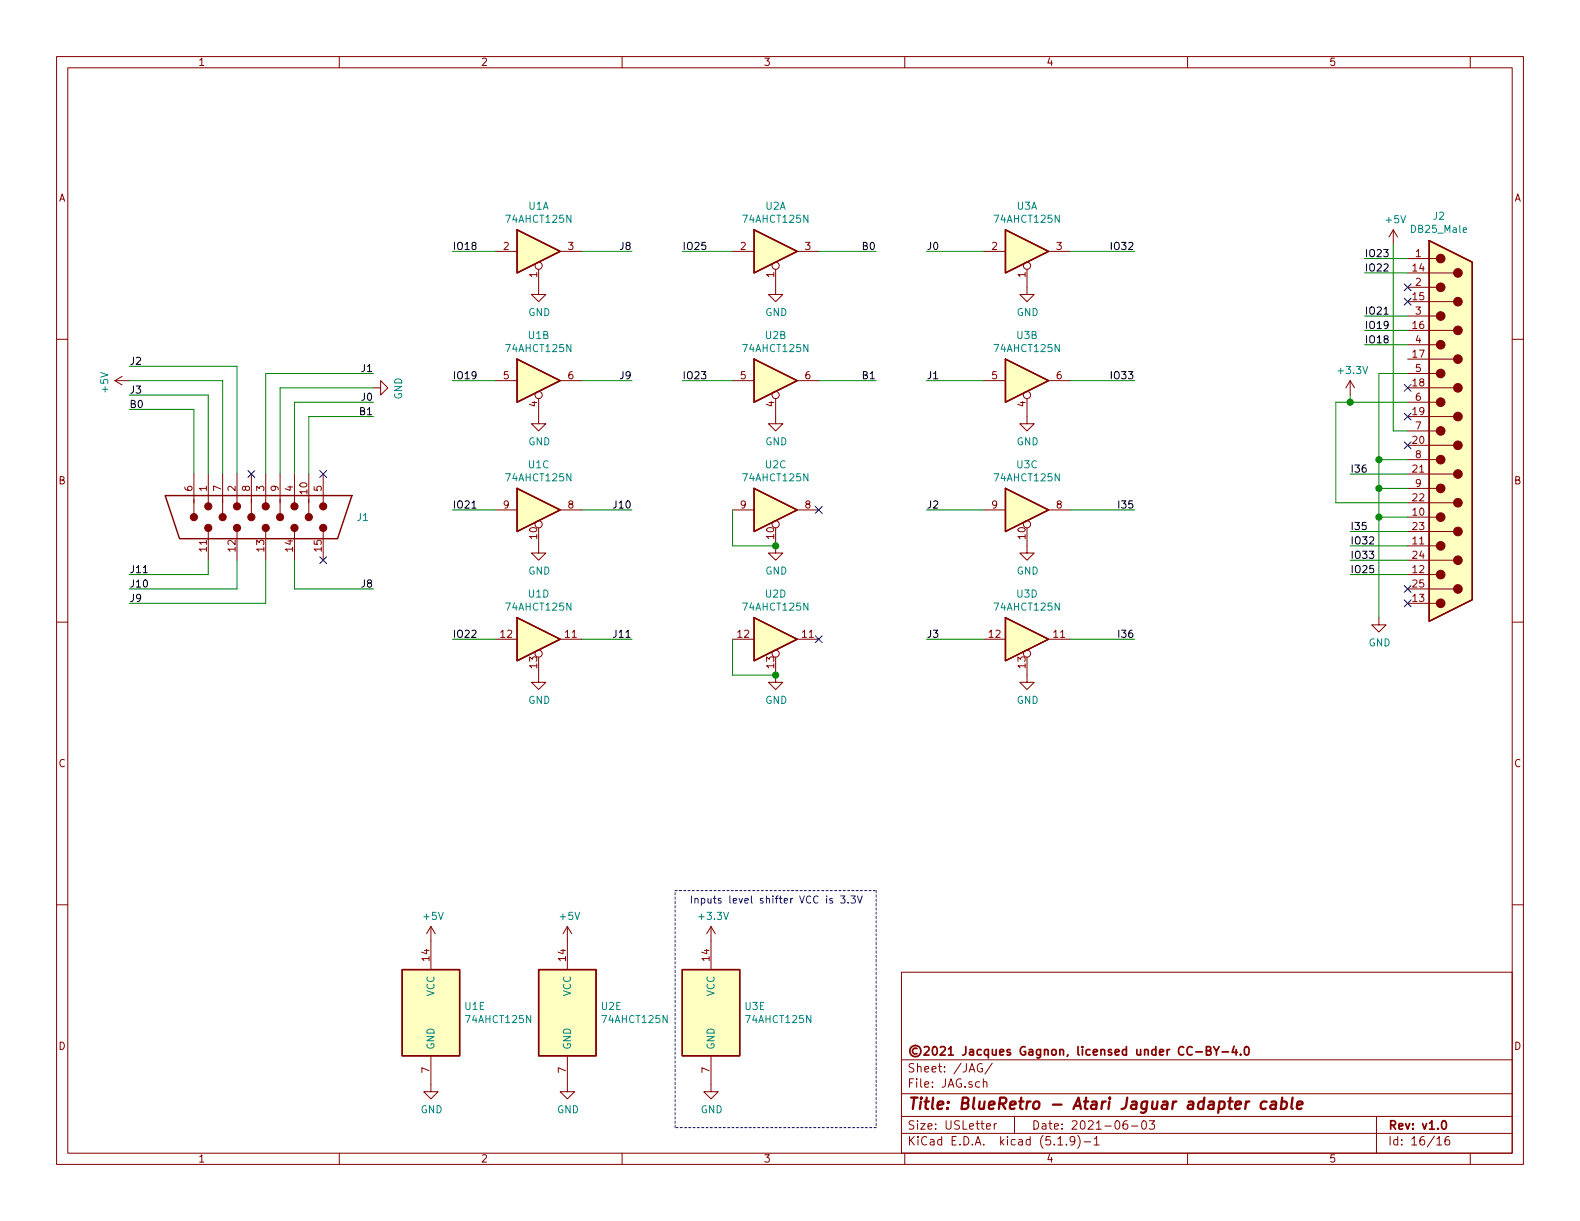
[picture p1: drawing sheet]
EESchema Schematic File Version 4
EELAYER 30 0
EELAYER END
$Descr USLetter 11000 8500
encoding utf-8
Sheet 16 16
Title "BlueRetro - Atari Jaguar adapter cable"
Date "2021-06-03"
Rev "v1.0"
Comp "©2021 Jacques Gagnon, licensed under CC-BY-4.0"
Comment1 ""
Comment2 ""
Comment3 ""
Comment4 ""
$EndDescr
$Comp
L Connector:DB25_Male J?
U 1 1
P 10100 3000
AR Path="/5F127084/60BD1106" Ref="J?"  Part="1" 
AR Path="/5F9FC91E/60BD1106" Ref="J?"  Part="1" 
AR Path="/5FD29386/60BD1106" Ref="J?"  Part="1" 
AR Path="/5FD296AA/60BD1106" Ref="J?"  Part="1" 
AR Path="/60BA3094/60BD1106" Ref="J2"  Part="1" 
F 0 "J2" H 10018 1508 50  0000 C CNN
F 1 "DB25_Male" H 10018 1599 50  0000 C CNN
F 2 "" H 10100 3000 50  0001 C CNN
F 3 " ~" H 10100 3000 50  0001 C CNN
	1    10100 3000
	1    0    0    1   
$EndComp
$Comp
L 74xx:74LS125 U?
U 3 1
P 3750 3550
AR Path="/5F127084/60BD110C" Ref="U?"  Part="1" 
AR Path="/5F9FC91E/60BD110C" Ref="U?"  Part="4" 
AR Path="/5FD29386/60BD110C" Ref="U?"  Part="3" 
AR Path="/5FD296AA/60BD110C" Ref="U?"  Part="3" 
AR Path="/60BA3094/60BD110C" Ref="U1"  Part="3" 
F 0 "U1" H 3750 3867 50  0000 C CNN
F 1 "74AHCT125N" H 3750 3776 50  0000 C CNN
F 2 "" H 3750 3550 50  0001 C CNN
F 3 "http://www.ti.com/general/docs/suppproductinfo.tsp?distId=10&gotoUrl=http%3A%2F%2Fwww.ti.com%2Flit%2Fgpn%2Fsn74ahct125" H 3750 3550 50  0001 C CNN
	3    3750 3550
	1    0    0    -1  
$EndComp
$Comp
L 74xx:74LS125 U?
U 1 1
P 5400 1750
AR Path="/5F127084/60BD1112" Ref="U?"  Part="2" 
AR Path="/5F9FC91E/60BD1112" Ref="U?"  Part="1" 
AR Path="/5FD29386/60BD1112" Ref="U?"  Part="1" 
AR Path="/5FD296AA/60BD1112" Ref="U?"  Part="1" 
AR Path="/60BA3094/60BD1112" Ref="U2"  Part="1" 
F 0 "U2" H 5400 2067 50  0000 C CNN
F 1 "74AHCT125N" H 5400 1976 50  0000 C CNN
F 2 "" H 5400 1750 50  0001 C CNN
F 3 "http://www.ti.com/general/docs/suppproductinfo.tsp?distId=10&gotoUrl=http%3A%2F%2Fwww.ti.com%2Flit%2Fgpn%2Fsn74ahct125" H 5400 1750 50  0001 C CNN
	1    5400 1750
	1    0    0    -1  
$EndComp
$Comp
L 74xx:74LS125 U?
U 2 1
P 5400 2650
AR Path="/5F127084/60BD1118" Ref="U?"  Part="3" 
AR Path="/5F9FC91E/60BD1118" Ref="U?"  Part="2" 
AR Path="/5FD29386/60BD1118" Ref="U?"  Part="2" 
AR Path="/5FD296AA/60BD1118" Ref="U?"  Part="2" 
AR Path="/60BA3094/60BD1118" Ref="U2"  Part="2" 
F 0 "U2" H 5400 2967 50  0000 C CNN
F 1 "74AHCT125N" H 5400 2876 50  0000 C CNN
F 2 "" H 5400 2650 50  0001 C CNN
F 3 "http://www.ti.com/general/docs/suppproductinfo.tsp?distId=10&gotoUrl=http%3A%2F%2Fwww.ti.com%2Flit%2Fgpn%2Fsn74ahct125" H 5400 2650 50  0001 C CNN
	2    5400 2650
	1    0    0    -1  
$EndComp
$Comp
L 74xx:74LS125 U?
U 3 1
P 5400 3550
AR Path="/5F127084/60BD111E" Ref="U?"  Part="4" 
AR Path="/5F9FC91E/60BD111E" Ref="U?"  Part="3" 
AR Path="/5FD29386/60BD111E" Ref="U?"  Part="3" 
AR Path="/5FD296AA/60BD111E" Ref="U?"  Part="3" 
AR Path="/60BA3094/60BD111E" Ref="U2"  Part="3" 
F 0 "U2" H 5400 3867 50  0000 C CNN
F 1 "74AHCT125N" H 5400 3776 50  0000 C CNN
F 2 "" H 5400 3550 50  0001 C CNN
F 3 "http://www.ti.com/general/docs/suppproductinfo.tsp?distId=10&gotoUrl=http%3A%2F%2Fwww.ti.com%2Flit%2Fgpn%2Fsn74ahct125" H 5400 3550 50  0001 C CNN
	3    5400 3550
	1    0    0    -1  
$EndComp
$Comp
L 74xx:74LS125 U?
U 1 1
P 7150 1750
AR Path="/5F127084/60BD1124" Ref="U?"  Part="2" 
AR Path="/5F9FC91E/60BD1124" Ref="U?"  Part="1" 
AR Path="/5FD29386/60BD1124" Ref="U?"  Part="1" 
AR Path="/5FD296AA/60BD1124" Ref="U?"  Part="1" 
AR Path="/60BA3094/60BD1124" Ref="U3"  Part="1" 
F 0 "U3" H 7150 2067 50  0000 C CNN
F 1 "74AHCT125N" H 7150 1976 50  0000 C CNN
F 2 "" H 7150 1750 50  0001 C CNN
F 3 "http://www.ti.com/general/docs/suppproductinfo.tsp?distId=10&gotoUrl=http%3A%2F%2Fwww.ti.com%2Flit%2Fgpn%2Fsn74ahct125" H 7150 1750 50  0001 C CNN
	1    7150 1750
	1    0    0    -1  
$EndComp
$Comp
L 74xx:74LS125 U?
U 2 1
P 7150 2650
AR Path="/5F127084/60BD112A" Ref="U?"  Part="3" 
AR Path="/5F9FC91E/60BD112A" Ref="U?"  Part="2" 
AR Path="/5FD29386/60BD112A" Ref="U?"  Part="2" 
AR Path="/5FD296AA/60BD112A" Ref="U?"  Part="2" 
AR Path="/60BA3094/60BD112A" Ref="U3"  Part="2" 
F 0 "U3" H 7150 2967 50  0000 C CNN
F 1 "74AHCT125N" H 7150 2876 50  0000 C CNN
F 2 "" H 7150 2650 50  0001 C CNN
F 3 "http://www.ti.com/general/docs/suppproductinfo.tsp?distId=10&gotoUrl=http%3A%2F%2Fwww.ti.com%2Flit%2Fgpn%2Fsn74ahct125" H 7150 2650 50  0001 C CNN
	2    7150 2650
	1    0    0    -1  
$EndComp
$Comp
L 74xx:74LS125 U?
U 3 1
P 7150 3550
AR Path="/5F127084/60BD1130" Ref="U?"  Part="4" 
AR Path="/5F9FC91E/60BD1130" Ref="U?"  Part="3" 
AR Path="/5FD29386/60BD1130" Ref="U?"  Part="3" 
AR Path="/5FD296AA/60BD1130" Ref="U?"  Part="3" 
AR Path="/60BA3094/60BD1130" Ref="U3"  Part="3" 
F 0 "U3" H 7150 3867 50  0000 C CNN
F 1 "74AHCT125N" H 7150 3776 50  0000 C CNN
F 2 "" H 7150 3550 50  0001 C CNN
F 3 "http://www.ti.com/general/docs/suppproductinfo.tsp?distId=10&gotoUrl=http%3A%2F%2Fwww.ti.com%2Flit%2Fgpn%2Fsn74ahct125" H 7150 3550 50  0001 C CNN
	3    7150 3550
	1    0    0    -1  
$EndComp
$Comp
L 74xx:74LS125 U?
U 4 1
P 5400 4450
AR Path="/5F127084/60BD1136" Ref="U?"  Part="1" 
AR Path="/5F9FC91E/60BD1136" Ref="U?"  Part="4" 
AR Path="/5FD29386/60BD1136" Ref="U?"  Part="4" 
AR Path="/5FD296AA/60BD1136" Ref="U?"  Part="4" 
AR Path="/60BA3094/60BD1136" Ref="U2"  Part="4" 
F 0 "U2" H 5400 4767 50  0000 C CNN
F 1 "74AHCT125N" H 5400 4676 50  0000 C CNN
F 2 "" H 5400 4450 50  0001 C CNN
F 3 "http://www.ti.com/general/docs/suppproductinfo.tsp?distId=10&gotoUrl=http%3A%2F%2Fwww.ti.com%2Flit%2Fgpn%2Fsn74ahct125" H 5400 4450 50  0001 C CNN
	4    5400 4450
	1    0    0    -1  
$EndComp
$Comp
L 74xx:74LS125 U?
U 4 1
P 7150 4450
AR Path="/5F127084/60BD113C" Ref="U?"  Part="2" 
AR Path="/5F9FC91E/60BD113C" Ref="U?"  Part="4" 
AR Path="/5FD29386/60BD113C" Ref="U?"  Part="4" 
AR Path="/5FD296AA/60BD113C" Ref="U?"  Part="4" 
AR Path="/60BA3094/60BD113C" Ref="U3"  Part="4" 
F 0 "U3" H 7150 4767 50  0000 C CNN
F 1 "74AHCT125N" H 7150 4676 50  0000 C CNN
F 2 "" H 7150 4450 50  0001 C CNN
F 3 "http://www.ti.com/general/docs/suppproductinfo.tsp?distId=10&gotoUrl=http%3A%2F%2Fwww.ti.com%2Flit%2Fgpn%2Fsn74ahct125" H 7150 4450 50  0001 C CNN
	4    7150 4450
	1    0    0    -1  
$EndComp
Wire Wire Line
	9500 1800 9800 1800
Wire Wire Line
	9500 2200 9800 2200
Wire Wire Line
	9500 2400 9800 2400
$Comp
L power:+5V #PWR?
U 1 1
P 9700 1700
AR Path="/5F127084/60BD1145" Ref="#PWR?"  Part="1" 
AR Path="/5F9FC91E/60BD1145" Ref="#PWR?"  Part="1" 
AR Path="/5FD29386/60BD1145" Ref="#PWR?"  Part="1" 
AR Path="/5FD296AA/60BD1145" Ref="#PWR?"  Part="1" 
AR Path="/60BA3094/60BD1145" Ref="#PWR?"  Part="1" 
F 0 "#PWR?" H 9700 1550 50  0001 C CNN
F 1 "+5V" H 9715 1873 50  0000 C CNN
F 2 "" H 9700 1700 50  0001 C CNN
F 3 "" H 9700 1700 50  0001 C CNN
	1    9700 1700
	1    0    0    -1  
$EndComp
$Comp
L power:GND #PWR?
U 1 1
P 9600 4300
AR Path="/5F127084/60BD114B" Ref="#PWR?"  Part="1" 
AR Path="/5F9FC91E/60BD114B" Ref="#PWR?"  Part="1" 
AR Path="/5FD29386/60BD114B" Ref="#PWR?"  Part="1" 
AR Path="/5FD296AA/60BD114B" Ref="#PWR?"  Part="1" 
AR Path="/60BA3094/60BD114B" Ref="#PWR?"  Part="1" 
F 0 "#PWR?" H 9600 4050 50  0001 C CNN
F 1 "GND" H 9605 4127 50  0000 C CNN
F 2 "" H 9600 4300 50  0001 C CNN
F 3 "" H 9600 4300 50  0001 C CNN
	1    9600 4300
	1    0    0    -1  
$EndComp
Wire Wire Line
	9800 2600 9600 2600
Wire Wire Line
	9600 2600 9600 3200
Wire Wire Line
	9800 3400 9600 3400
Wire Wire Line
	9700 1700 9700 3000
Wire Wire Line
	9700 3000 9800 3000
$Comp
L power:+3.3V #PWR?
U 1 1
P 9400 2750
AR Path="/5F127084/60BD1156" Ref="#PWR?"  Part="1" 
AR Path="/5F9FC91E/60BD1156" Ref="#PWR?"  Part="1" 
AR Path="/5FD29386/60BD1156" Ref="#PWR?"  Part="1" 
AR Path="/5FD296AA/60BD1156" Ref="#PWR?"  Part="1" 
AR Path="/60BA3094/60BD1156" Ref="#PWR?"  Part="1" 
F 0 "#PWR?" H 9400 2600 50  0001 C CNN
F 1 "+3.3V" H 9415 2923 50  0000 C CNN
F 2 "" H 9400 2750 50  0001 C CNN
F 3 "" H 9400 2750 50  0001 C CNN
	1    9400 2750
	1    0    0    -1  
$EndComp
$Comp
L power:GND #PWR?
U 1 1
P 5400 3800
AR Path="/5F127084/60BD115C" Ref="#PWR?"  Part="1" 
AR Path="/5F9FC91E/60BD115C" Ref="#PWR?"  Part="1" 
AR Path="/5FD29386/60BD115C" Ref="#PWR?"  Part="1" 
AR Path="/5FD296AA/60BD115C" Ref="#PWR?"  Part="1" 
AR Path="/60BA3094/60BD115C" Ref="#PWR?"  Part="1" 
F 0 "#PWR?" H 5400 3550 50  0001 C CNN
F 1 "GND" H 5405 3627 50  0000 C CNN
F 2 "" H 5400 3800 50  0001 C CNN
F 3 "" H 5400 3800 50  0001 C CNN
	1    5400 3800
	1    0    0    -1  
$EndComp
$Comp
L power:GND #PWR?
U 1 1
P 5400 2900
AR Path="/5F127084/60BD1162" Ref="#PWR?"  Part="1" 
AR Path="/5F9FC91E/60BD1162" Ref="#PWR?"  Part="1" 
AR Path="/5FD29386/60BD1162" Ref="#PWR?"  Part="1" 
AR Path="/5FD296AA/60BD1162" Ref="#PWR?"  Part="1" 
AR Path="/60BA3094/60BD1162" Ref="#PWR?"  Part="1" 
F 0 "#PWR?" H 5400 2650 50  0001 C CNN
F 1 "GND" H 5405 2727 50  0000 C CNN
F 2 "" H 5400 2900 50  0001 C CNN
F 3 "" H 5400 2900 50  0001 C CNN
	1    5400 2900
	1    0    0    -1  
$EndComp
$Comp
L power:GND #PWR?
U 1 1
P 3750 3800
AR Path="/5F127084/60BD1168" Ref="#PWR?"  Part="1" 
AR Path="/5F9FC91E/60BD1168" Ref="#PWR?"  Part="1" 
AR Path="/5FD29386/60BD1168" Ref="#PWR?"  Part="1" 
AR Path="/5FD296AA/60BD1168" Ref="#PWR?"  Part="1" 
AR Path="/60BA3094/60BD1168" Ref="#PWR?"  Part="1" 
F 0 "#PWR?" H 3750 3550 50  0001 C CNN
F 1 "GND" H 3755 3627 50  0000 C CNN
F 2 "" H 3750 3800 50  0001 C CNN
F 3 "" H 3750 3800 50  0001 C CNN
	1    3750 3800
	1    0    0    -1  
$EndComp
$Comp
L power:GND #PWR?
U 1 1
P 5400 2000
AR Path="/5F127084/60BD116E" Ref="#PWR?"  Part="1" 
AR Path="/5F9FC91E/60BD116E" Ref="#PWR?"  Part="1" 
AR Path="/5FD29386/60BD116E" Ref="#PWR?"  Part="1" 
AR Path="/5FD296AA/60BD116E" Ref="#PWR?"  Part="1" 
AR Path="/60BA3094/60BD116E" Ref="#PWR?"  Part="1" 
F 0 "#PWR?" H 5400 1750 50  0001 C CNN
F 1 "GND" H 5405 1827 50  0000 C CNN
F 2 "" H 5400 2000 50  0001 C CNN
F 3 "" H 5400 2000 50  0001 C CNN
	1    5400 2000
	1    0    0    -1  
$EndComp
$Comp
L power:GND #PWR?
U 1 1
P 7150 2900
AR Path="/5F127084/60BD1174" Ref="#PWR?"  Part="1" 
AR Path="/5F9FC91E/60BD1174" Ref="#PWR?"  Part="1" 
AR Path="/5FD29386/60BD1174" Ref="#PWR?"  Part="1" 
AR Path="/5FD296AA/60BD1174" Ref="#PWR?"  Part="1" 
AR Path="/60BA3094/60BD1174" Ref="#PWR?"  Part="1" 
F 0 "#PWR?" H 7150 2650 50  0001 C CNN
F 1 "GND" H 7155 2727 50  0000 C CNN
F 2 "" H 7150 2900 50  0001 C CNN
F 3 "" H 7150 2900 50  0001 C CNN
	1    7150 2900
	1    0    0    -1  
$EndComp
$Comp
L power:GND #PWR?
U 1 1
P 7150 2000
AR Path="/5F127084/60BD117A" Ref="#PWR?"  Part="1" 
AR Path="/5F9FC91E/60BD117A" Ref="#PWR?"  Part="1" 
AR Path="/5FD29386/60BD117A" Ref="#PWR?"  Part="1" 
AR Path="/5FD296AA/60BD117A" Ref="#PWR?"  Part="1" 
AR Path="/60BA3094/60BD117A" Ref="#PWR?"  Part="1" 
F 0 "#PWR?" H 7150 1750 50  0001 C CNN
F 1 "GND" H 7155 1827 50  0000 C CNN
F 2 "" H 7150 2000 50  0001 C CNN
F 3 "" H 7150 2000 50  0001 C CNN
	1    7150 2000
	1    0    0    -1  
$EndComp
$Comp
L power:GND #PWR?
U 1 1
P 7150 3800
AR Path="/5F127084/60BD1180" Ref="#PWR?"  Part="1" 
AR Path="/5F9FC91E/60BD1180" Ref="#PWR?"  Part="1" 
AR Path="/5FD29386/60BD1180" Ref="#PWR?"  Part="1" 
AR Path="/5FD296AA/60BD1180" Ref="#PWR?"  Part="1" 
AR Path="/60BA3094/60BD1180" Ref="#PWR?"  Part="1" 
F 0 "#PWR?" H 7150 3550 50  0001 C CNN
F 1 "GND" H 7155 3627 50  0000 C CNN
F 2 "" H 7150 3800 50  0001 C CNN
F 3 "" H 7150 3800 50  0001 C CNN
	1    7150 3800
	1    0    0    -1  
$EndComp
$Comp
L power:GND #PWR?
U 1 1
P 5400 4700
AR Path="/5F127084/60BD1186" Ref="#PWR?"  Part="1" 
AR Path="/5F9FC91E/60BD1186" Ref="#PWR?"  Part="1" 
AR Path="/5FD29386/60BD1186" Ref="#PWR?"  Part="1" 
AR Path="/5FD296AA/60BD1186" Ref="#PWR?"  Part="1" 
AR Path="/60BA3094/60BD1186" Ref="#PWR?"  Part="1" 
F 0 "#PWR?" H 5400 4450 50  0001 C CNN
F 1 "GND" H 5405 4527 50  0000 C CNN
F 2 "" H 5400 4700 50  0001 C CNN
F 3 "" H 5400 4700 50  0001 C CNN
	1    5400 4700
	1    0    0    -1  
$EndComp
$Comp
L power:GND #PWR?
U 1 1
P 7150 4700
AR Path="/5F127084/60BD118C" Ref="#PWR?"  Part="1" 
AR Path="/5F9FC91E/60BD118C" Ref="#PWR?"  Part="1" 
AR Path="/5FD29386/60BD118C" Ref="#PWR?"  Part="1" 
AR Path="/5FD296AA/60BD118C" Ref="#PWR?"  Part="1" 
AR Path="/60BA3094/60BD118C" Ref="#PWR?"  Part="1" 
F 0 "#PWR?" H 7150 4450 50  0001 C CNN
F 1 "GND" H 7155 4527 50  0000 C CNN
F 2 "" H 7150 4700 50  0001 C CNN
F 3 "" H 7150 4700 50  0001 C CNN
	1    7150 4700
	1    0    0    -1  
$EndComp
Wire Wire Line
	5100 1750 4750 1750
Wire Wire Line
	5100 2650 4750 2650
Wire Wire Line
	5700 2650 6100 2650
Wire Wire Line
	5700 1750 6100 1750
Wire Wire Line
	6850 1750 6450 1750
Wire Wire Line
	6850 2650 6450 2650
Wire Wire Line
	6850 3550 6450 3550
Wire Wire Line
	6850 4450 6450 4450
Wire Wire Line
	7450 4450 7900 4450
Wire Wire Line
	7450 3550 7900 3550
Wire Wire Line
	7450 2650 7900 2650
Wire Wire Line
	7450 1750 7900 1750
Text Label 3150 3550 0    50   ~ 0
IO21
Text Label 4750 1750 0    50   ~ 0
IO25
Text Label 4750 2650 0    50   ~ 0
IO23
Text Label 4400 3550 2    50   ~ 0
J10
Text Label 6100 1750 2    50   ~ 0
B0
Text Label 6100 2650 2    50   ~ 0
B1
Text Label 6450 1750 0    50   ~ 0
J0
Text Label 6450 2650 0    50   ~ 0
J1
Text Label 6450 3550 0    50   ~ 0
J2
Text Label 6450 4450 0    50   ~ 0
J3
Text Label 7900 1750 2    50   ~ 0
IO32
Text Label 7900 2650 2    50   ~ 0
IO33
Text Label 7900 3550 2    50   ~ 0
I35
Text Label 7900 4450 2    50   ~ 0
I36
$Comp
L power:GND #PWR?
U 1 1
P 2600 2700
AR Path="/5F127084/60BD11B4" Ref="#PWR?"  Part="1" 
AR Path="/5F9FC91E/60BD11B4" Ref="#PWR?"  Part="1" 
AR Path="/5FD29386/60BD11B4" Ref="#PWR?"  Part="1" 
AR Path="/5FD296AA/60BD11B4" Ref="#PWR?"  Part="1" 
AR Path="/60BA3094/60BD11B4" Ref="#PWR?"  Part="1" 
F 0 "#PWR?" H 2600 2450 50  0001 C CNN
F 1 "GND" H 2605 2527 50  0000 C CNN
F 2 "" H 2600 2700 50  0001 C CNN
F 3 "" H 2600 2700 50  0001 C CNN
	1    2600 2700
	0    -1   1    0   
$EndComp
$Comp
L power:+5V #PWR?
U 1 1
P 900 2650
AR Path="/5F127084/60BD11BA" Ref="#PWR?"  Part="1" 
AR Path="/5F9FC91E/60BD11BA" Ref="#PWR?"  Part="1" 
AR Path="/5FD29386/60BD11BA" Ref="#PWR?"  Part="1" 
AR Path="/5FD296AA/60BD11BA" Ref="#PWR?"  Part="1" 
AR Path="/60BA3094/60BD11BA" Ref="#PWR?"  Part="1" 
F 0 "#PWR?" H 900 2500 50  0001 C CNN
F 1 "+5V" H 915 2823 50  0000 C CNN
F 2 "" H 900 2650 50  0001 C CNN
F 3 "" H 900 2650 50  0001 C CNN
	1    900  2650
	0    -1   1    0   
$EndComp
Text Label 9500 2300 0    50   ~ 0
IO19
Text Label 9500 2200 0    50   ~ 0
IO21
Text Label 9500 1900 0    50   ~ 0
IO22
Text Label 9400 4000 0    50   ~ 0
IO25
Wire Wire Line
	9800 1900 9500 1900
Wire Wire Line
	9800 2300 9500 2300
Wire Wire Line
	9400 2800 9400 2750
Wire Wire Line
	9400 2800 9800 2800
Wire Wire Line
	9800 3900 9400 3900
Text Label 9400 3800 0    50   ~ 0
IO32
Text Label 9500 1800 0    50   ~ 0
IO23
Text Label 9400 3700 0    50   ~ 0
I35
Text Label 9400 3900 0    50   ~ 0
IO33
Wire Wire Line
	9800 3200 9600 3200
Connection ~ 9600 3200
Wire Wire Line
	9600 3200 9600 3400
Connection ~ 9600 3400
Wire Wire Line
	9800 4000 9400 4000
Text Label 9500 2400 0    50   ~ 0
IO18
NoConn ~ 9800 2700
Wire Wire Line
	9800 3600 9600 3600
Connection ~ 9600 3600
NoConn ~ 9800 3100
Wire Wire Line
	1450 2750 900  2750
Wire Wire Line
	1450 2750 1450 3300
Wire Wire Line
	2150 2900 2600 2900
Wire Wire Line
	2150 2900 2150 3300
$Comp
L 74xx:74LS125 U?
U 1 1
P 3750 1750
AR Path="/5F127084/60BD11F2" Ref="U?"  Part="2" 
AR Path="/5F9FC91E/60BD11F2" Ref="U?"  Part="1" 
AR Path="/5FD29386/60BD11F2" Ref="U?"  Part="1" 
AR Path="/5FD296AA/60BD11F2" Ref="U?"  Part="1" 
AR Path="/60BA3094/60BD11F2" Ref="U1"  Part="1" 
F 0 "U1" H 3750 2067 50  0000 C CNN
F 1 "74AHCT125N" H 3750 1976 50  0000 C CNN
F 2 "" H 3750 1750 50  0001 C CNN
F 3 "http://www.ti.com/general/docs/suppproductinfo.tsp?distId=10&gotoUrl=http%3A%2F%2Fwww.ti.com%2Flit%2Fgpn%2Fsn74ahct125" H 3750 1750 50  0001 C CNN
	1    3750 1750
	1    0    0    -1  
$EndComp
$Comp
L 74xx:74LS125 U?
U 2 1
P 3750 2650
AR Path="/5F127084/60BD11F8" Ref="U?"  Part="4" 
AR Path="/5F9FC91E/60BD11F8" Ref="U?"  Part="2" 
AR Path="/5FD29386/60BD11F8" Ref="U?"  Part="2" 
AR Path="/5FD296AA/60BD11F8" Ref="U?"  Part="2" 
AR Path="/60BA3094/60BD11F8" Ref="U1"  Part="2" 
F 0 "U1" H 3750 2967 50  0000 C CNN
F 1 "74AHCT125N" H 3750 2876 50  0000 C CNN
F 2 "" H 3750 2650 50  0001 C CNN
F 3 "http://www.ti.com/general/docs/suppproductinfo.tsp?distId=10&gotoUrl=http%3A%2F%2Fwww.ti.com%2Flit%2Fgpn%2Fsn74ahct125" H 3750 2650 50  0001 C CNN
	2    3750 2650
	1    0    0    -1  
$EndComp
Wire Wire Line
	3450 1750 3150 1750
Wire Wire Line
	3450 2650 3150 2650
Wire Wire Line
	4050 1750 4400 1750
Wire Wire Line
	4050 2650 4400 2650
Text Label 4400 1750 2    50   ~ 0
J8
Text Label 4400 2650 2    50   ~ 0
J9
Text Label 3150 1750 0    50   ~ 0
IO18
Text Label 3150 2650 0    50   ~ 0
IO19
Wire Wire Line
	9600 3400 9600 3600
Wire Wire Line
	9800 3500 9300 3500
Wire Wire Line
	9300 3500 9300 2800
Wire Wire Line
	9300 2800 9400 2800
Connection ~ 9400 2800
$Comp
L 74xx:74LS125 U?
U 5 1
P 3950 7050
AR Path="/5F127084/60BD120C" Ref="U?"  Part="5" 
AR Path="/5F9FC91E/60BD120C" Ref="U?"  Part="5" 
AR Path="/5FD29386/60BD120C" Ref="U?"  Part="5" 
AR Path="/5FD296AA/60BD120C" Ref="U?"  Part="5" 
AR Path="/60BA3094/60BD120C" Ref="U2"  Part="5" 
F 0 "U2" H 4180 7096 50  0000 L CNN
F 1 "74AHCT125N" H 4180 7005 50  0000 L CNN
F 2 "" H 3950 7050 50  0001 C CNN
F 3 "http://www.ti.com/general/docs/suppproductinfo.tsp?distId=10&gotoUrl=http%3A%2F%2Fwww.ti.com%2Flit%2Fgpn%2Fsn74ahct125" H 3950 7050 50  0001 C CNN
	5    3950 7050
	1    0    0    -1  
$EndComp
$Comp
L 74xx:74LS125 U?
U 5 1
P 3000 7050
AR Path="/5F127084/60BD1218" Ref="U?"  Part="5" 
AR Path="/5F9FC91E/60BD1218" Ref="U?"  Part="5" 
AR Path="/5FD29386/60BD1218" Ref="U?"  Part="5" 
AR Path="/5FD296AA/60BD1218" Ref="U?"  Part="5" 
AR Path="/60BA3094/60BD1218" Ref="U1"  Part="5" 
F 0 "U1" H 3230 7096 50  0000 L CNN
F 1 "74AHCT125N" H 3230 7005 50  0000 L CNN
F 2 "" H 3000 7050 50  0001 C CNN
F 3 "http://www.ti.com/general/docs/suppproductinfo.tsp?distId=10&gotoUrl=http%3A%2F%2Fwww.ti.com%2Flit%2Fgpn%2Fsn74ahct125" H 3000 7050 50  0001 C CNN
	5    3000 7050
	1    0    0    -1  
$EndComp
$Comp
L power:GND #PWR?
U 1 1
P 3950 7550
AR Path="/5F127084/60BD1224" Ref="#PWR?"  Part="1" 
AR Path="/5F9FC91E/60BD1224" Ref="#PWR?"  Part="1" 
AR Path="/5FD29386/60BD1224" Ref="#PWR?"  Part="1" 
AR Path="/5FD296AA/60BD1224" Ref="#PWR?"  Part="1" 
AR Path="/60BA3094/60BD1224" Ref="#PWR?"  Part="1" 
F 0 "#PWR?" H 3950 7300 50  0001 C CNN
F 1 "GND" H 3955 7377 50  0000 C CNN
F 2 "" H 3950 7550 50  0001 C CNN
F 3 "" H 3950 7550 50  0001 C CNN
	1    3950 7550
	1    0    0    -1  
$EndComp
$Comp
L power:GND #PWR?
U 1 1
P 3000 7550
AR Path="/5F127084/60BD122A" Ref="#PWR?"  Part="1" 
AR Path="/5F9FC91E/60BD122A" Ref="#PWR?"  Part="1" 
AR Path="/5FD29386/60BD122A" Ref="#PWR?"  Part="1" 
AR Path="/5FD296AA/60BD122A" Ref="#PWR?"  Part="1" 
AR Path="/60BA3094/60BD122A" Ref="#PWR?"  Part="1" 
F 0 "#PWR?" H 3000 7300 50  0001 C CNN
F 1 "GND" H 3005 7377 50  0000 C CNN
F 2 "" H 3000 7550 50  0001 C CNN
F 3 "" H 3000 7550 50  0001 C CNN
	1    3000 7550
	1    0    0    -1  
$EndComp
$Comp
L power:+5V #PWR?
U 1 1
P 3950 6550
AR Path="/5F127084/60BD1230" Ref="#PWR?"  Part="1" 
AR Path="/5F9FC91E/60BD1230" Ref="#PWR?"  Part="1" 
AR Path="/5FD29386/60BD1230" Ref="#PWR?"  Part="1" 
AR Path="/5FD296AA/60BD1230" Ref="#PWR?"  Part="1" 
AR Path="/60BA3094/60BD1230" Ref="#PWR?"  Part="1" 
F 0 "#PWR?" H 3950 6400 50  0001 C CNN
F 1 "+5V" H 3965 6723 50  0000 C CNN
F 2 "" H 3950 6550 50  0001 C CNN
F 3 "" H 3950 6550 50  0001 C CNN
	1    3950 6550
	1    0    0    -1  
$EndComp
$Comp
L power:+5V #PWR?
U 1 1
P 3000 6550
AR Path="/5F127084/60BD1236" Ref="#PWR?"  Part="1" 
AR Path="/5F9FC91E/60BD1236" Ref="#PWR?"  Part="1" 
AR Path="/5FD29386/60BD1236" Ref="#PWR?"  Part="1" 
AR Path="/5FD296AA/60BD1236" Ref="#PWR?"  Part="1" 
AR Path="/60BA3094/60BD1236" Ref="#PWR?"  Part="1" 
F 0 "#PWR?" H 3000 6400 50  0001 C CNN
F 1 "+5V" H 3015 6723 50  0000 C CNN
F 2 "" H 3000 6550 50  0001 C CNN
F 3 "" H 3000 6550 50  0001 C CNN
	1    3000 6550
	1    0    0    -1  
$EndComp
Wire Wire Line
	3150 4450 3450 4450
Wire Wire Line
	4050 4450 4400 4450
Text Label 4400 4450 2    50   ~ 0
J11
Text Label 3150 4450 0    50   ~ 0
IO22
$Comp
L 74xx:74LS125 U?
U 4 1
P 3750 4450
AR Path="/5F127084/60BD1246" Ref="U?"  Part="1" 
AR Path="/5F9FC91E/60BD1246" Ref="U?"  Part="3" 
AR Path="/5FD29386/60BD1246" Ref="U?"  Part="4" 
AR Path="/5FD296AA/60BD1246" Ref="U?"  Part="4" 
AR Path="/60BA3094/60BD1246" Ref="U1"  Part="4" 
F 0 "U1" H 3750 4767 50  0000 C CNN
F 1 "74AHCT125N" H 3750 4676 50  0000 C CNN
F 2 "" H 3750 4450 50  0001 C CNN
F 3 "http://www.ti.com/general/docs/suppproductinfo.tsp?distId=10&gotoUrl=http%3A%2F%2Fwww.ti.com%2Flit%2Fgpn%2Fsn74ahct125" H 3750 4450 50  0001 C CNN
	4    3750 4450
	1    0    0    -1  
$EndComp
$Comp
L power:GND #PWR?
U 1 1
P 3750 4700
AR Path="/5F127084/60BD124D" Ref="#PWR?"  Part="1" 
AR Path="/5F9FC91E/60BD124D" Ref="#PWR?"  Part="1" 
AR Path="/5FD29386/60BD124D" Ref="#PWR?"  Part="1" 
AR Path="/5FD296AA/60BD124D" Ref="#PWR?"  Part="1" 
AR Path="/60BA3094/60BD124D" Ref="#PWR?"  Part="1" 
F 0 "#PWR?" H 3750 4450 50  0001 C CNN
F 1 "GND" H 3755 4527 50  0000 C CNN
F 2 "" H 3750 4700 50  0001 C CNN
F 3 "" H 3750 4700 50  0001 C CNN
	1    3750 4700
	1    0    0    -1  
$EndComp
$Comp
L power:GND #PWR?
U 1 1
P 3750 2900
AR Path="/5F127084/60BD1253" Ref="#PWR?"  Part="1" 
AR Path="/5F9FC91E/60BD1253" Ref="#PWR?"  Part="1" 
AR Path="/5FD29386/60BD1253" Ref="#PWR?"  Part="1" 
AR Path="/5FD296AA/60BD1253" Ref="#PWR?"  Part="1" 
AR Path="/60BA3094/60BD1253" Ref="#PWR?"  Part="1" 
F 0 "#PWR?" H 3750 2650 50  0001 C CNN
F 1 "GND" H 3755 2727 50  0000 C CNN
F 2 "" H 3750 2900 50  0001 C CNN
F 3 "" H 3750 2900 50  0001 C CNN
	1    3750 2900
	1    0    0    -1  
$EndComp
$Comp
L power:GND #PWR?
U 1 1
P 3750 2000
AR Path="/5F127084/60BD1259" Ref="#PWR?"  Part="1" 
AR Path="/5F9FC91E/60BD1259" Ref="#PWR?"  Part="1" 
AR Path="/5FD29386/60BD1259" Ref="#PWR?"  Part="1" 
AR Path="/5FD296AA/60BD1259" Ref="#PWR?"  Part="1" 
AR Path="/60BA3094/60BD1259" Ref="#PWR?"  Part="1" 
F 0 "#PWR?" H 3750 1750 50  0001 C CNN
F 1 "GND" H 3755 1827 50  0000 C CNN
F 2 "" H 3750 2000 50  0001 C CNN
F 3 "" H 3750 2000 50  0001 C CNN
	1    3750 2000
	1    0    0    -1  
$EndComp
NoConn ~ 9800 2000
Wire Wire Line
	4050 3550 4400 3550
Wire Wire Line
	3150 3550 3450 3550
Wire Wire Line
	1350 2850 900  2850
Wire Wire Line
	1350 2850 1350 3300
Wire Wire Line
	1550 3300 1550 2650
Wire Wire Line
	1550 2650 900  2650
Wire Wire Line
	1650 3300 1650 2550
Wire Wire Line
	1650 2550 900  2550
Wire Wire Line
	2050 3300 2050 2800
Wire Wire Line
	2050 2800 2600 2800
Wire Wire Line
	1950 3300 1950 2700
Wire Wire Line
	1950 2700 2600 2700
Wire Wire Line
	1850 3300 1850 2600
Wire Wire Line
	1850 2600 2600 2600
Wire Wire Line
	9800 3800 9400 3800
NoConn ~ 9800 2900
Text Label 900  4000 0    50   ~ 0
J11
Text Label 900  2850 0    50   ~ 0
B0
Text Label 900  2750 0    50   ~ 0
J3
Text Label 900  4100 0    50   ~ 0
J10
Text Label 900  2550 0    50   ~ 0
J2
Text Label 900  4200 0    50   ~ 0
J9
Text Label 2600 2600 2    50   ~ 0
J1
Text Label 2600 4100 2    50   ~ 0
J8
Text Label 2600 2800 2    50   ~ 0
J0
Text Label 2600 2900 2    50   ~ 0
B1
$Comp
L Connector_Gaming:Jaguar_DE15 J1
U 1 1
P 1750 3600
F 0 "J1" V 1750 4330 50  0000 L CNN
F 1 "Jaguar_DE15" V 1795 4330 50  0001 L CNN
F 2 "" H 800 4000 50  0001 C CNN
F 3 " ~" H 800 4000 50  0001 C CNN
	1    1750 3600
	0    1    1    0   
$EndComp
Wire Wire Line
	1450 3900 1450 4000
Wire Wire Line
	1450 4000 900  4000
Wire Wire Line
	1650 3900 1650 4100
Wire Wire Line
	1650 4100 900  4100
Wire Wire Line
	2050 3900 2050 4100
Wire Wire Line
	2050 4100 2600 4100
Wire Wire Line
	1850 3900 1850 4200
Wire Wire Line
	1850 4200 900  4200
NoConn ~ 1750 3300
NoConn ~ 2250 3300
NoConn ~ 2250 3900
$Comp
L 74xx:74LS125 U?
U 5 1
P 4950 7050
AR Path="/5F127084/60C41C5B" Ref="U?"  Part="5" 
AR Path="/5F1E85DD/60C41C5B" Ref="U?"  Part="5" 
AR Path="/5F2C5C0D/60C41C5B" Ref="U?"  Part="5" 
AR Path="/6066AE04/60C41C5B" Ref="U?"  Part="5" 
AR Path="/60737FF4/60C41C5B" Ref="U?"  Part="5" 
AR Path="/6088F484/60C41C5B" Ref="U?"  Part="5" 
AR Path="/60BA3094/60C41C5B" Ref="U3"  Part="5" 
F 0 "U3" H 5180 7096 50  0000 L CNN
F 1 "74AHCT125N" H 5180 7005 50  0000 L CNN
F 2 "" H 4950 7050 50  0001 C CNN
F 3 "http://www.ti.com/general/docs/suppproductinfo.tsp?distId=10&gotoUrl=http%3A%2F%2Fwww.ti.com%2Flit%2Fgpn%2Fsn74ahct125" H 4950 7050 50  0001 C CNN
	5    4950 7050
	1    0    0    -1  
$EndComp
$Comp
L power:GND #PWR?
U 1 1
P 4950 7550
AR Path="/5F127084/60C41C61" Ref="#PWR?"  Part="1" 
AR Path="/5F1E85DD/60C41C61" Ref="#PWR?"  Part="1" 
AR Path="/5F2C5C0D/60C41C61" Ref="#PWR?"  Part="1" 
AR Path="/6066AE04/60C41C61" Ref="#PWR?"  Part="1" 
AR Path="/60737FF4/60C41C61" Ref="#PWR?"  Part="1" 
AR Path="/6088F484/60C41C61" Ref="#PWR?"  Part="1" 
AR Path="/60BA3094/60C41C61" Ref="#PWR?"  Part="1" 
F 0 "#PWR?" H 4950 7300 50  0001 C CNN
F 1 "GND" H 4955 7377 50  0000 C CNN
F 2 "" H 4950 7550 50  0001 C CNN
F 3 "" H 4950 7550 50  0001 C CNN
	1    4950 7550
	1    0    0    -1  
$EndComp
$Comp
L power:+3.3V #PWR?
U 1 1
P 4950 6550
AR Path="/5F127084/60C41C67" Ref="#PWR?"  Part="1" 
AR Path="/5F1E85DD/60C41C67" Ref="#PWR?"  Part="1" 
AR Path="/5F2C5C0D/60C41C67" Ref="#PWR?"  Part="1" 
AR Path="/6066AE04/60C41C67" Ref="#PWR?"  Part="1" 
AR Path="/60737FF4/60C41C67" Ref="#PWR?"  Part="1" 
AR Path="/6088F484/60C41C67" Ref="#PWR?"  Part="1" 
AR Path="/60BA3094/60C41C67" Ref="#PWR?"  Part="1" 
F 0 "#PWR?" H 4950 6400 50  0001 C CNN
F 1 "+3.3V" H 4965 6723 50  0000 C CNN
F 2 "" H 4950 6550 50  0001 C CNN
F 3 "" H 4950 6550 50  0001 C CNN
	1    4950 6550
	1    0    0    -1  
$EndComp
Text Notes 4800 6300 0    50   ~ 0
Inputs level shifter VCC is 3.3V
Wire Notes Line
	4700 7850 4700 6200
Wire Notes Line
	4700 6200 6100 6200
Wire Notes Line
	6100 6200 6100 7850
Wire Notes Line
	6100 7850 4700 7850
NoConn ~ 5700 3550
NoConn ~ 5700 4450
Wire Wire Line
	5400 3800 5100 3800
Wire Wire Line
	5100 3800 5100 3550
Connection ~ 5400 3800
Wire Wire Line
	5400 4700 5100 4700
Wire Wire Line
	5100 4700 5100 4450
Connection ~ 5400 4700
Text Label 9400 3300 0    50   ~ 0
I36
Wire Wire Line
	9800 3300 9400 3300
NoConn ~ 9800 2100
NoConn ~ 9800 4100
NoConn ~ 9800 4200
Wire Wire Line
	9600 3600 9600 4300
Wire Wire Line
	9800 3700 9400 3700
$EndSCHEMATC
